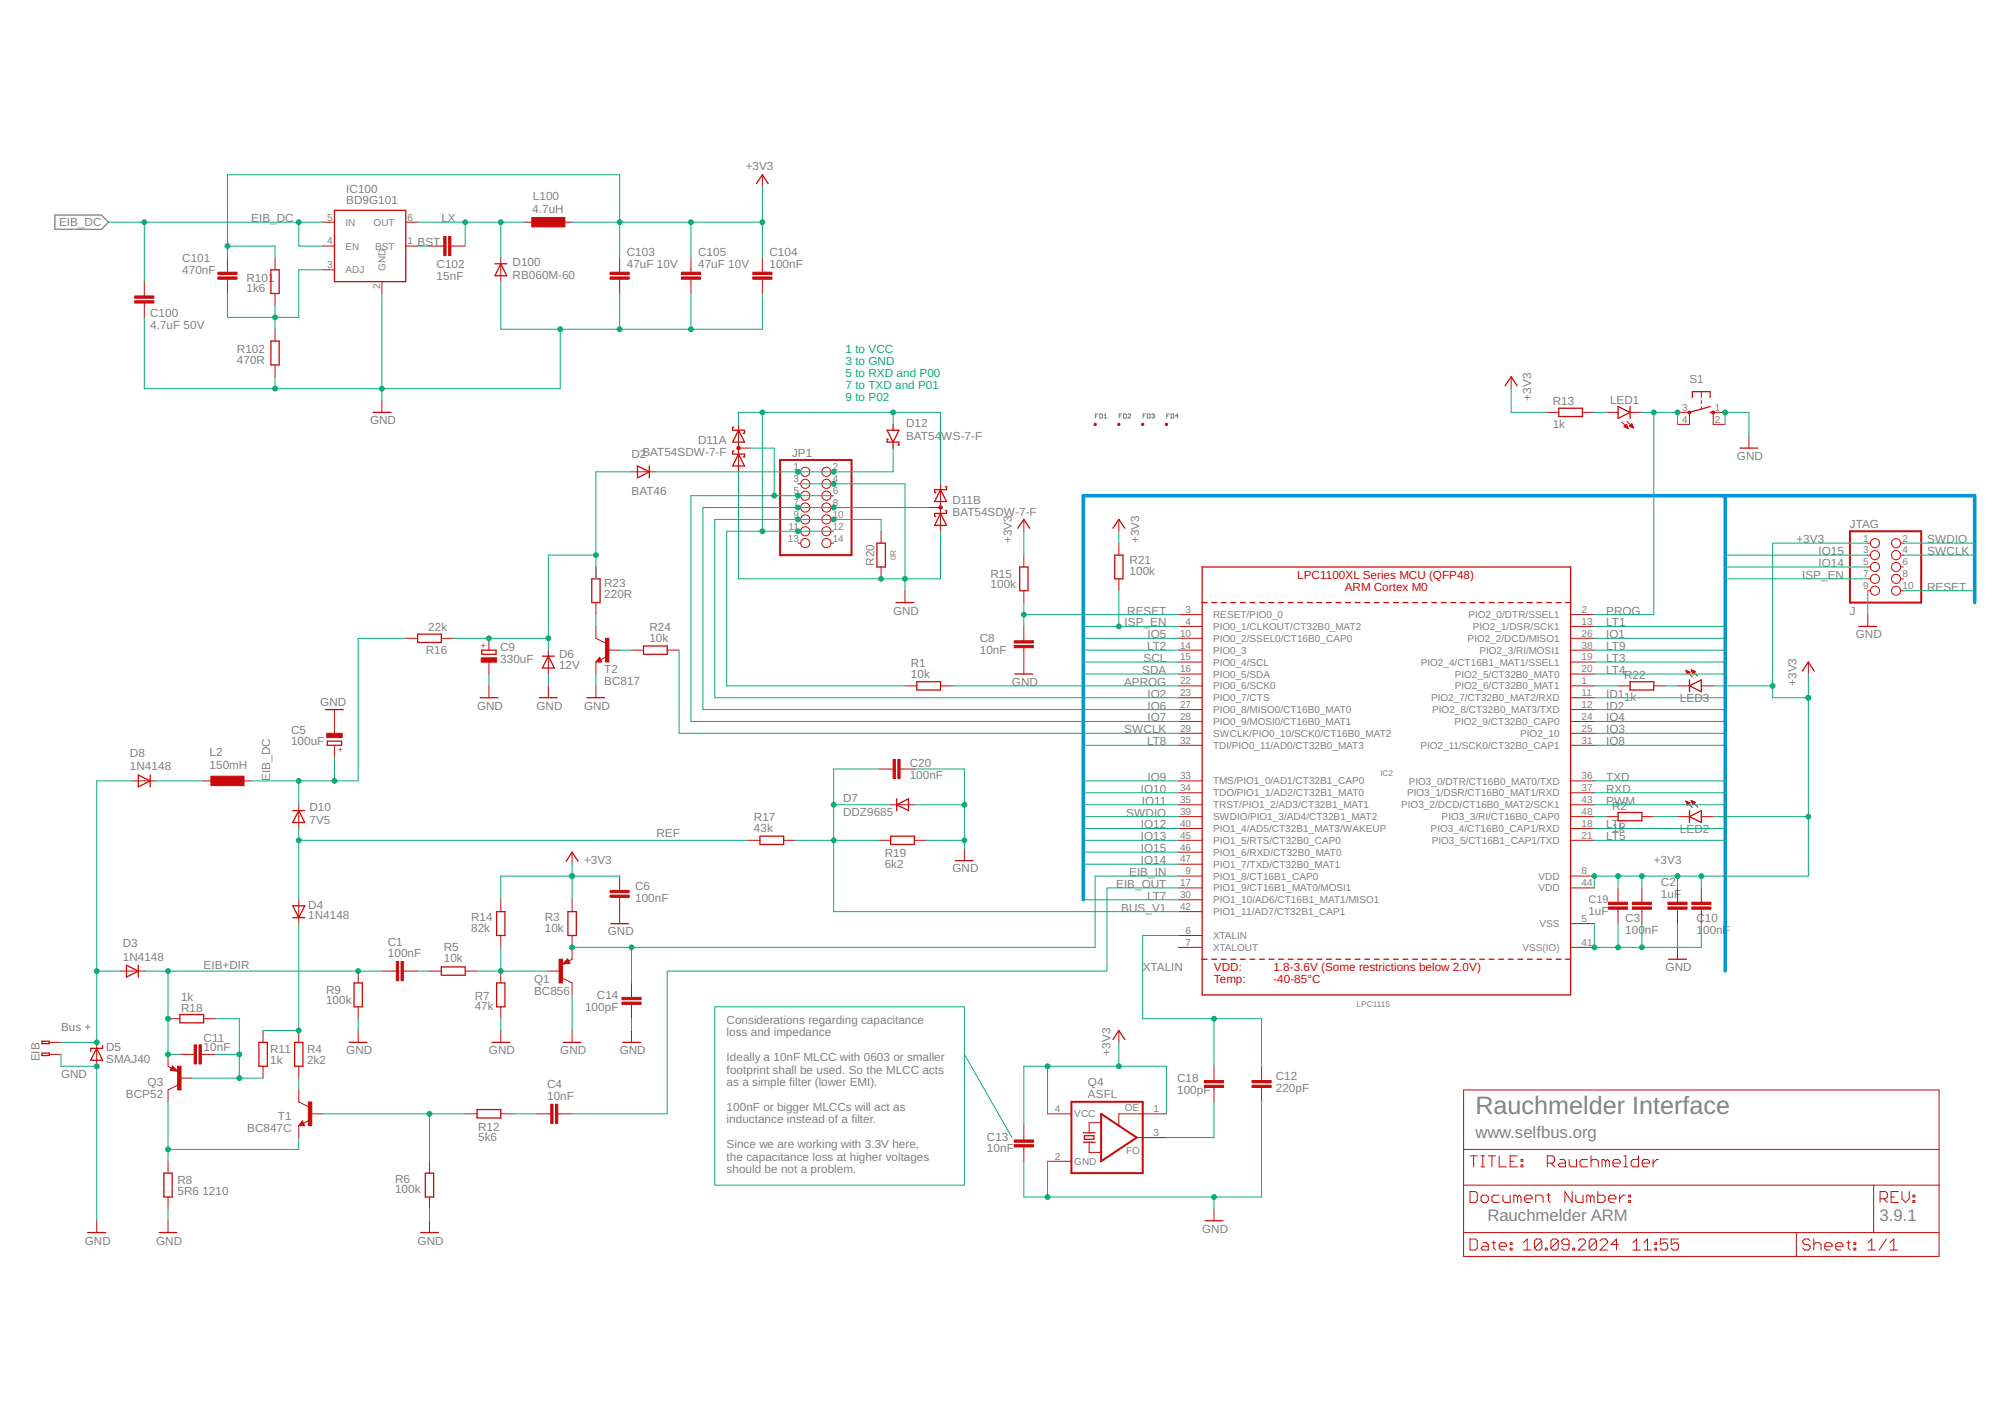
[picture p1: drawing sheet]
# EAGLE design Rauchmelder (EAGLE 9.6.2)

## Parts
C1  100nF  C-EUC0805  [C0805]
C2  1uF  C-EUC0805  [C0805]
C3  100nF  C-EUC0805  [C0805]
C4  10nF  C-EUC0805  [C0805]
C5  100uF  CPOL-EUSANYO_SMD_C6  [SANYO-OSCON_SMD_C6]
C6  100nF  C-EUC0805  [C0805]
C8  10nF  C-EUC0805  [C0805]
C9  330uF  CPOL-EUE3.5-8  [E3,5-8]
C10  100nF  C-EUC0805  [C0805]
C11  10nF  C-EUC0805  [C0805]
C12  220pF  C-EUC0805  [C0805]
C13  10nF  C-EUC0805  [C0805]
C14  100pF  C-EUC0805  [C0805]
C18  100pF  C-EUC0805  [C0805]
C19  1uF  C-EUC0805  [C0805]
C20  100nF  C-EUC0805  [C0805]
C100  4.7uF 50V  C-EUC1210  [C1210]
C101  470nF  C-EUC0805  [C0805]
C102  15nF  C-EUC0805  [C0805]
C103  47uF 10V  C-EUC0805  [C0805]
C104  100nF  C-EUC0805  [C0805]
C105  47uF 10V  C-EUC0805  [C0805]
D2  BAT46  DIODESOD-123  [SOD-123]
D3  1N4148  DIODESOD-123  [SOD-123]
D4  1N4148  DIODESOD-123  [SOD-123]
D5  SMAJ40  SUPPRESSOR-SMBJ  [SMBJ]
D6  12V  DIODESOD-123  [SOD-123]
D7  DDZ9685  DIODESOD-123  [SOD-123]
D8  1N4148  DIODESOD-123  [SOD-123]
D10  7V5  DIODESOD-123  [SOD-123]
D11  BAT54SDW-7-F  [SOT363]
D12  BAT54WS-7-F  [SOD323]
D100  RB060M-60  DIODESMA  [SMADIODE]
FD1  FID_40MIL  [FID_040]
FD2  FID_40MIL  [FID_040]
FD3  FID_40MIL  [FID_040]
FD4  FID_40MIL  [FID_040]
IC2  LPC1115  LPC1113/4/5_QFP48_XLSERIES  [LQFP48]
IC100  BD9G101  BD9G101GBD9G101G-SOT23-6  [SOT23-6]
JP1  PINHD-2X7  [2X07]
JTAG  J  PINHD-2X05_2.00  [2X05M]
L2  150mH  150MH-L11PL1  [11P-L1]
L100  4.7uH  L-EUL4532P  [L4532P]
LED1  LEDCHIPLED_0805  [CHIPLED_0805]
LED2  LEDCHIPLED_0805  [CHIPLED_0805]
LED3  LEDCHIPLED_0805  [CHIPLED_0805]
Q1  BC856  BC856ALT1SMD  [SOT23-BEC]
Q3  BCP52  FZT753SMD  [SOT223]
Q4  ASFL  [ASF]
R1  10k  R-EU_R0805  [R0805]
R2  1k  R-EU_R0805  [R0805]
R3  10k  R-EU_R0805  [R0805]
R4  2k2  R-EU_R0805  [R0805]
R5  10k  R-EU_R0805  [R0805]
R6  100k  R-EU_R0805  [R0805]
R7  47k  R-EU_R0805  [R0805]
R8  5R6 1210  R-EU_R1210  [R1210]
R9  100k  R-EU_R0805  [R0805]
R11  1k  R-EU_R0805  [R0805]
R12  5k6  R-EU_R0805  [R0805]
R13  1k  R-EU_R0805  [R0805]
R14  82k  R-EU_R0805  [R0805]
R15  100k  R-EU_R0805  [R0805]
R16  22k  R-EU_R0805  [R0805]
R17  43k  R-EU_R0805  [R0805]
R18  1k  R-EU_R0805  [R0805]
R19  6k2  R-EU_R0805  [R0805]
R20  0R  R-EU_R0805  [R0805]
R21  100k  R-EU_R0805  [R0805]
R22  1k  R-EU_R0805  [R0805]
R23  220R  R-EU_R2512  [R2512]
R24  10k  R-EU_R0805  [R0805]
R101  1k6  R-EU_R0805  [R0805]
R102  470R  R-EU_R0805  [R0805]
S1  10-XX  [B3F-10XX]
T1  BC847C  [SOT23]
T2  BC817  TRANSISTOR_NPNWIDE  [SOT23-WIDE]
U$1  EIB  [BUSKLEMME243-724]

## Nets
+3V3: C2.2 C3.2 C6.2 C10.2 C13.2 C19.2 C101.2 C103.1 C104.1 C105.1 IC2.8(VDD) IC2.44(VDD) JTAG.1 L100.2 LED2.A LED3.A Q4.1(OE) Q4.4(VCC) R3.2 R13.1 R14.2 R15.1 R21.2 R101.2
APROG: IC2.22(PIO0_6/SCK0)
ARMINFO1: IC2.48(PIO3_3/RI/CT16B0_CAP0) R2.1
ARMINFO2: IC2.1(PIO2_6/CT32B0_MAT1) R22.1
BST: C102.2 IC100.1(BST)
BUS_V1: C20.2 D7.C IC2.42(PIO1_11/AD7/CT32B1_CAP1) R17.2 R19.1
EIB+: D3.A D5.C D8.A U$1.2(B-2)
EIB+DIR: C1.1 C11.1 D3.C Q3.3(E) R9.2 R18.2
EIB_DC: C5.+ C100.2 D10.C IC100.4(EN) IC100.5(IN) L2.2 R16.2
EIB_IN: C14.2 IC2.9(PIO1_8/CT16B1_CAP0) Q1.E R3.1
EIB_OUT: C4.2 IC2.17(PIO1_9/CT16B1_MAT0/MOSI1)
FB1: C101.1 IC100.3(ADJ) R101.1 R102.2
GND: C2.1 C3.1 C5.- C6.1 C8.1 C9.- C10.1 C12.1 C13.1 C14.1 C19.1 C20.1 C100.1 C103.2 C104.2 C105.2 D5.A D6.A D7.A D11.1(A:A) D11.4(B:A) D100.A IC2.5(VSS) IC2.41(VSS(IO)) IC100.2(GND) JP1.3 JP1.4 JTAG.9 Q1.C Q4.2(GND) R6.1 R7.1 R8.1 R9.1 R19.2 R20.1 R102.1 S1.1(S) S1.2(S1) T2.2(E) U$1.1(B-1)
ID1: IC2.11(PIO2_7/CT32B0_MAT2/RXD)
ID2: IC2.12(PIO2_8/CT32B0_MAT3/TXD)
IO1: IC2.26(PIO2_2/DCD/MISO1)
IO2: IC2.23(PIO0_7/CTS)
IO3: IC2.25(PIO2_10)
IO4: IC2.24(PIO2_9/CT32B0_CAP0)
IO5: IC2.10(PIO0_2/SSEL0/CT16B0_CAP0)
IO6: IC2.27(PIO0_8/MISO0/CT16B0_MAT0)
IO7: IC2.28(PIO0_9/MOSI0/CT16B0_MAT1)
IO8: IC2.31(PIO2_11/SCK0/CT32B0_CAP1)
IO9: IC2.33(TMS/PIO1_0/AD1/CT32B1_CAP0)
IO10: IC2.34(TDO/PIO1_1/AD2/CT32B1_MAT0)
IO11: IC2.35(TRST/PIO1_2/AD3/CT32B1_MAT1)
IO12: IC2.40(PIO1_4/AD5/CT32B1_MAT3/WAKEUP)
IO13: IC2.45(PIO1_5/RTS/CT32B0_CAP0)
IO14: IC2.47(PIO1_7/TXD/CT32B0_MAT1) JTAG.5
IO15: IC2.46(PIO1_6/RXD/CT32B0_MAT0) JTAG.3
ISP_EN: IC2.4(PIO0_1/CLKOUT/CT32B0_MAT2) JTAG.7 R21.1
LT1: IC2.13(PIO2_1/DSR/SCK1) R24.2
LT2: IC2.14(PIO0_3)
LT3: IC2.19(PIO2_4/CT16B1_MAT1/SSEL1)
LT4: IC2.20(PIO2_5/CT32B0_MAT0)
LT5: IC2.21(PIO3_5/CT16B1_CAP1/TXD) JP1.9 JP1.10 R20.2
LT6: IC2.18(PIO3_4/CT16B0_CAP1/RXD)
LT7: IC2.30(PIO1_10/AD6/CT16B1_MAT1/MISO1)
LT8: IC2.32(TDI/PIO0_11/AD0/CT32B0_MAT3) R1.2
LT9: IC2.38(PIO2_3/RI/MOSI1)
LX: C102.1 D100.C IC100.6(OUT) L100.1
N$1: D11.2(A:C) D11.5(B:C) D12.A JP1.11 JP1.12 R1.1
N$2: Q1.B R5.2 R7.2 R14.1
N$3: LED3.C R22.2
N$4: C11.2 Q3.1(B) R11.1 R18.1
N$5: LED2.C R2.2
N$7: R23.2 T2.3(C)
N$8: R24.1 T2.1(B)
N$9: LED1.A R13.2
N$10: C9.+ D2.A D6.C R16.1 R23.1
N$13: D8.C L2.1
N$16: C1.2 R5.1
N$18: D2.C D12.C JP1.1 JP1.2
N$22: C4.1 R12.1
N$23: R4.1 T1.3(C)
N$25: D4.C R4.2 R11.2
N$26: Q3.2(C) Q3.4(C) R8.2 T1.2(E)
N$34: R6.2 R12.2 T1.1(B)
N$35: C18.1 Q4.3(FO)
PROG: IC2.2(PIO2_0/DTR/SSEL1) LED1.C S1.3(P) S1.4(P1)
PWM: IC2.43(PIO3_2/DCD/CT16B0_MAT2/SCK1)
REF: D4.A D10.A R17.1
RESET: C8.2 IC2.3(RESET/PIO0_0) JTAG.10 R15.2
RXD: D11.6(A:AC) IC2.37(PIO3_1/DSR/CT16B0_MAT1/RXD) JP1.5 JP1.6
SCL: IC2.15(PIO0_4/SCL)
SDA: IC2.16(PIO0_5/SDA)
SWCLK: IC2.29(SWCLK/PIO0_10/SCK0/CT16B0_MAT2) JTAG.4
SWDIO: IC2.39(SWDIO/PIO1_3/AD4/CT32B1_MAT2) JTAG.2
TXD: D11.3(B:AC) IC2.36(PIO3_0/DTR/CT16B0_MAT0/TXD) JP1.7 JP1.8
XTALIN: C12.2 C18.2 IC2.6(XTALIN)
Unconnected: IC2.7(XTALOUT) JP1.13 JP1.14 JTAG.6 JTAG.8

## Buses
IO[1..15],LT[1..9],SCL,SDA,PWM,APROG,RXD,TXD,RESET,SWCLK,SWDIO,ISP_EN,ID1,ID2

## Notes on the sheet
- 1 to VCC
- 3 to GND
- 5 to RXD and P00
- 7 to TXD and P01
- 9 to P02
- Bus +
- GND
- Rauchmelder Interface
- www.selfbus.org
- Considerations regarding capacitance 
  loss and impedance 
  
  Ideally a 10nF MLCC with 0603 or smaller
  footprint shall be used. So the MLCC acts 
  as a simple filter (lower EMI). 
  
  100nF or bigger MLCCs will act as 
  inductance instead of a filter.  
  
  Since we are working with 3.3V here, 
  the capacitance loss at higher voltages
  should be not a problem.
- Rauchmelder ARM | 3.9.1

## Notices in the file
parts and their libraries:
microbuilder: This work is placed in the public domain, and may be freely used for commercial and non-commercial work with the following conditions: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
